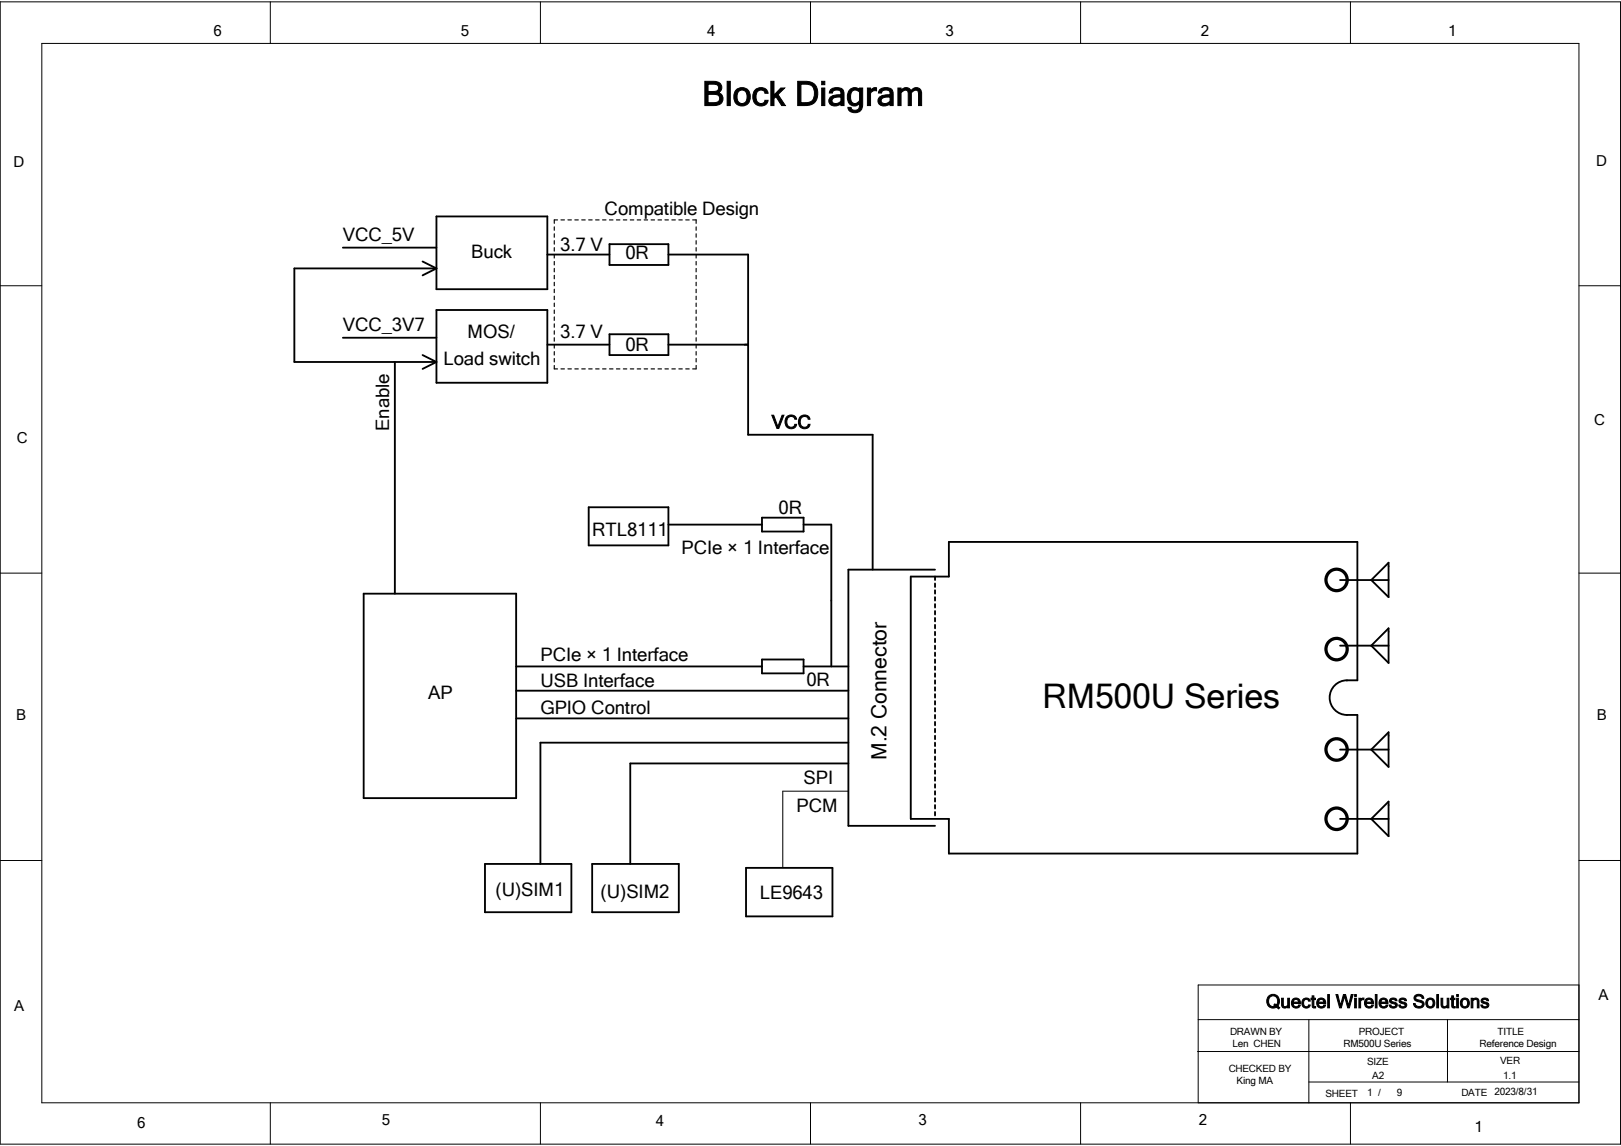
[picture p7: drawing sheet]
<svg xmlns="http://www.w3.org/2000/svg" width="297mm" height="210mm" viewBox="0 0 297 210" stroke-linecap="round" stroke-linejoin="round" font-family="sans-serif">
<g fill="none" stroke="#000" stroke-width=".18">
<path d="M0 .3h296.9v209.4h-296.9zM7.7 8h281.6v194.1h-281.6zM49.5 .3v7.7M99 .3v7.7M148.5 .3v7.7M198 .3v7.7M247.4 .3v7.7M0 52.4h7.7M289.3 52.4h7.6M0 105h7.7M289.3 105h7.6M0 157.7h7.7"/>
<path d="M155.4 145h-12v13.9M289.3 157.7h7.6M219.4 192.7h69.9M219.5 186.9h69.8M239.8 186.9v15.2M239.8 198.3h49.5M265.2 186.9v11.4M289.3 180.5h-69.8v21.6M49.5 202.1v7.6M99 202.1v7.6M148.5 202.1v7.6M198 202.1v7.6"/>
<path d="M247.4 202.1v7.6"/>
</g>
<g fill="none" stroke="#000" stroke-width=".34">
<path d="M80 39.7h20.3v13.3h-20.3zM62.8 45.4h17.2M77.4 47.9l2.6 1.3M80 49.2h-26.1v17.1h26.1M80 56.8h20.3v13.3h-20.3zM80 49.2l-2.6 1.3M100.3 46.7h11.4M111.7 44.7h10.8v3.9h-10.8zM122.5 46.7h14.6v33h22.8v24.7M62.8 61.9h17.2M72.3 66.3v42.5M77.4 65.1l2.6 1.2"/>
<path d="M80 66.3l-2.6 1.3M100.3 63.2h11.4M111.7 61.3h10.8v3.8h-10.8zM122.5 63.2h14.6M107.9 93h14.6v6.9h-14.6zM122.5 96.1h17.1M139.6 94.9h7.6v2.5h-7.6zM147.2 96.1h5.1v26M66.6 108.8h28v37.5h-28zM171.3 104.4h-15.9v46.9h15.9M171.3 105.7v.6M171.3 106.9v.7"/>
<path d="M171.3 108.2v.6M171.3 109.4v.7M171.3 110.7v.6M171.3 112v.6M171.3 113.2v.7M171.3 114.5v.6M171.3 115.8v.6M171.3 117.1v.6M171.3 118.3v.7M171.3 119.6v.6M245.5 118.3h8.9M245.5 106.3h8.9"/>
<path d="M254.4 103.1v6.3l-3.2-3.1zM254.4 115.1v6.4l-3.2-3.2zM94.6 126.6h60.8M94.6 131.7h60.8M94.6 122.1h45M139.6 120.9h7.6v2.5h-7.6zM147.2 122.1h8.2M155.4 139.9h-39.9v18.4M155.4 136.1h-56.4v22.2M171.3 120.9v.6M171.3 122.1v.7M171.3 123.4v.6"/>
<path d="M171.3 124.7v.6M171.3 125.9v.7M171.3 127.2v.6M171.3 128.5v.6M171.3 129.8v.6M171.3 131v.7M171.3 132.3v.6M171.3 133.6v.6M171.3 134.8v.7M171.3 136.1v.6M171.3 137.4v.6M171.3 138.6v.7"/>
<path d="M171.3 139.9v.6M245.5 137.4h8.9M246.8 124.7h1.9v-25.4h-74.8v6.4h-7v44.4h7v6.3h74.8v-25.4a4.7 4.7 0 0 1-4.1-.9 3.1 3.1 0 0 1-.7-3.5 3.1 3.1 0 0 1 2.9-1.9M254.4 134.2v6.3l-3.2-3.1zM88.9 158.3h15.8v8.9h-15.8zM108.5 158.3h15.9v8.9h-15.9zM136.7 159h15.8v8.9h-15.8zM171.3 141.2v.6M171.3 142.5v.6M171.3 143.7v.7M171.3 145v.6M171.3 146.3v.6"/>
<path d="M171.3 147.5v.7M171.3 148.8v.6M245.5 150.1h8.9M254.4 146.9v6.3l-3.2-3.1z"/>
</g>
<g fill="none" stroke="#000" stroke-width=".21">
<path d="M101.6 41.6v.6M101.6 42.8v.7M101.6 44.1v.6M101.6 45.4v.6M101.6 46.7v.6M101.6 47.9v.7M101.6 49.2v.6M101.6 50.5v.6M101.6 51.7v.7M101.6 53v.6M101.6 54.3v.6M101.6 55.5v.7"/>
<path d="M101.6 56.8v.6M101.6 58.1v.6M101.6 59.4v.6M102.2 40.3h-.6v.6M102.8 40.3h.6M104.1 40.3h.6M105.3 40.3h.7M106.6 40.3h.6M107.9 40.3h.6M109.1 40.3h.7M110.4 40.3h.6M111.7 40.3h.6"/>
<path d="M112.9 40.3h.7M114.2 40.3h.7M115.5 40.3h.6M116.8 40.3h.6M118 40.3h.7M119.3 40.3h.6M120.6 40.3h.6M121.8 40.3h.7M123.1 40.3h.6M124.4 40.3h.6M125.6 40.3h.7M126.9 40.3h.7v.6"/>
<path d="M127.6 41.6v.6M127.6 42.8v.7M127.6 44.1v.6M127.6 45.4v.6M127.6 46.7v.6M127.6 47.9v.7M127.6 49.2v.6M127.6 50.5v.6M127.6 51.7v.7M127.6 53v.6M127.6 54.3v.6M127.6 55.5v.7"/>
<path d="M127.6 56.8v.6M127.6 58.1v.6M127.6 59.4v.6M101.6 60.6v.7M101.6 61.9v.6M101.6 63.2v.6M101.6 64.4v.7M101.6 65.7v.6M101.6 67v.6h.6M102.8 67.6h.6M104.1 67.6h.6M105.3 67.6h.7"/>
<path d="M106.6 67.6h.6M107.9 67.6h.6M109.1 67.6h.7M110.4 67.6h.6M111.7 67.6h.6M112.9 67.6h.7M114.2 67.6h.7M115.5 67.6h.6M116.8 67.6h.6M118 67.6h.7M119.3 67.6h.6M120.6 67.6h.6"/>
<path d="M121.8 67.6h.7M123.1 67.6h.6M124.4 67.6h.6M125.6 67.6h.7M127.6 67v.6h-.7M127.6 60.6v.7M127.6 61.9v.6M127.6 63.2v.6M127.6 64.4v.7M127.6 65.7v.6"/>
</g>
<g fill="none" stroke="#000" stroke-width=".59">
<circle cx="244.9" cy="119" r="1.96"/>
<circle cx="244.9" cy="106.3" r="1.96"/>
<circle cx="244.9" cy="137.4" r="1.96"/>
<circle cx="244.9" cy="150.1" r="1.96"/>
</g>
<g font-size="6.2">
<text x="128.7" y="19.3">Block Diagram</text>
<text x="191" y="129.8">RM500U Series</text>
</g>
<text font-size="3.9" x="162.4" y="139.3" transform="rotate(-90 162.4 139.3)">M.2 Connector</text>
<g font-size="3.4">
<text x="110.8" y="39.4">Compatible Design</text>
<text x="62.8" y="44.1">VCC_5V</text>
<text x="86.4" y="47.2">Buck</text>
<text x="102.7" y="46">3.7 V</text>
<text x="114.6" y="47.5">0R</text>
<text x="62.8" y="60.6">VCC_3V7</text>
<text x="85.7" y="61.9">MOS/</text>
<text x="102.7" y="62">3.7 V</text>
<text x="114.6" y="64.3">0R</text>
<text x="81.3" y="66.9">Load switch</text>
<text x="71.3" y="79" transform="rotate(-90 71.3 79)">Enable</text>
<text x="141.4" y="78.5">VCC</text>
<text x="142.7" y="94.2">0R</text>
<text x="108.5" y="98.3">RTL8111</text>
<text x="124.9" y="101.6">PCIe × 1 Interface</text>
<text x="99" y="121.1">PCIe × 1 Interface</text>
<text x="99" y="125.9">USB Interface</text>
<text x="147.7" y="125.7">0R</text>
<text x="78.4" y="128.1">AP</text>
<text x="99" y="130.8">GPIO Control</text>
<text x="147.2" y="143.7">SPI</text>
<text x="146" y="148.8">PCM</text>
<text x="90.8" y="164.1">(U)SIM1</text>
<text x="110" y="164.6">(U)SIM2</text>
<text x="139.2" y="164.8">LE9643</text>
<text x="231.9" y="184.7">Quectel Wireless Solutions</text>
</g>
<g font-size="2.8">
<text x="39.1" y="6.7">6</text>
<text x="84.4" y="6.7">5</text>
<text x="129.6" y="6.7">4</text>
<text x="173.2" y="6.7">3</text>
<text x="220" y="6.7">2</text>
<text x="265.3" y="6.7">1</text>
<text x="2.5" y="30.6">D</text>
<text x="292.5" y="30.4">D</text>
<text x="292.1" y="77.9">C</text>
<text x="3.1" y="81.2">C</text>
<text x="3" y="131.9">B</text>
<text x="292.6" y="131.9">B</text>
<text x="2.6" y="185.3">A</text>
<text x="292.9" y="183.2">A</text>
<text x="25.1" y="206.6">6</text>
<text x="69.9" y="206.1">5</text>
<text x="120.2" y="206.4">4</text>
<text x="168.3" y="206.1">3</text>
<text x="219.7" y="206.1">2</text>
<text x="270.2" y="207.4">1</text>
</g>
<g font-size="1.8">
<text x="225.4" y="189.7">DRAWN BY</text>
<text x="225.8" y="191.8">Len CHEN</text>
<text x="246.2" y="191.9">RM500U Series</text>
<text x="249" y="189.7">PROJECT</text>
<text x="271.1" y="191.9">Reference Design</text>
<text x="274.4" y="189.7">TITLE</text>
<text x="225.1" y="196.5">CHECKED BY</text>
<text x="250.5" y="195.2">SIZE</text>
<text x="251.4" y="197.7">A2</text>
<text x="274.9" y="195">VER</text>
<text x="275.4" y="197.7">1.1</text>
<text x="226.6" y="198.7">King MA</text>
<text x="242.9" y="201.1">SHEET</text>
<text x="250.5" y="200.8">1 /</text>
<text x="255.9" y="200.8">9</text>
<text x="267.8" y="200.8">DATE</text>
<text x="273.9" y="200.7">2023/8/31</text>
</g>
</svg>
